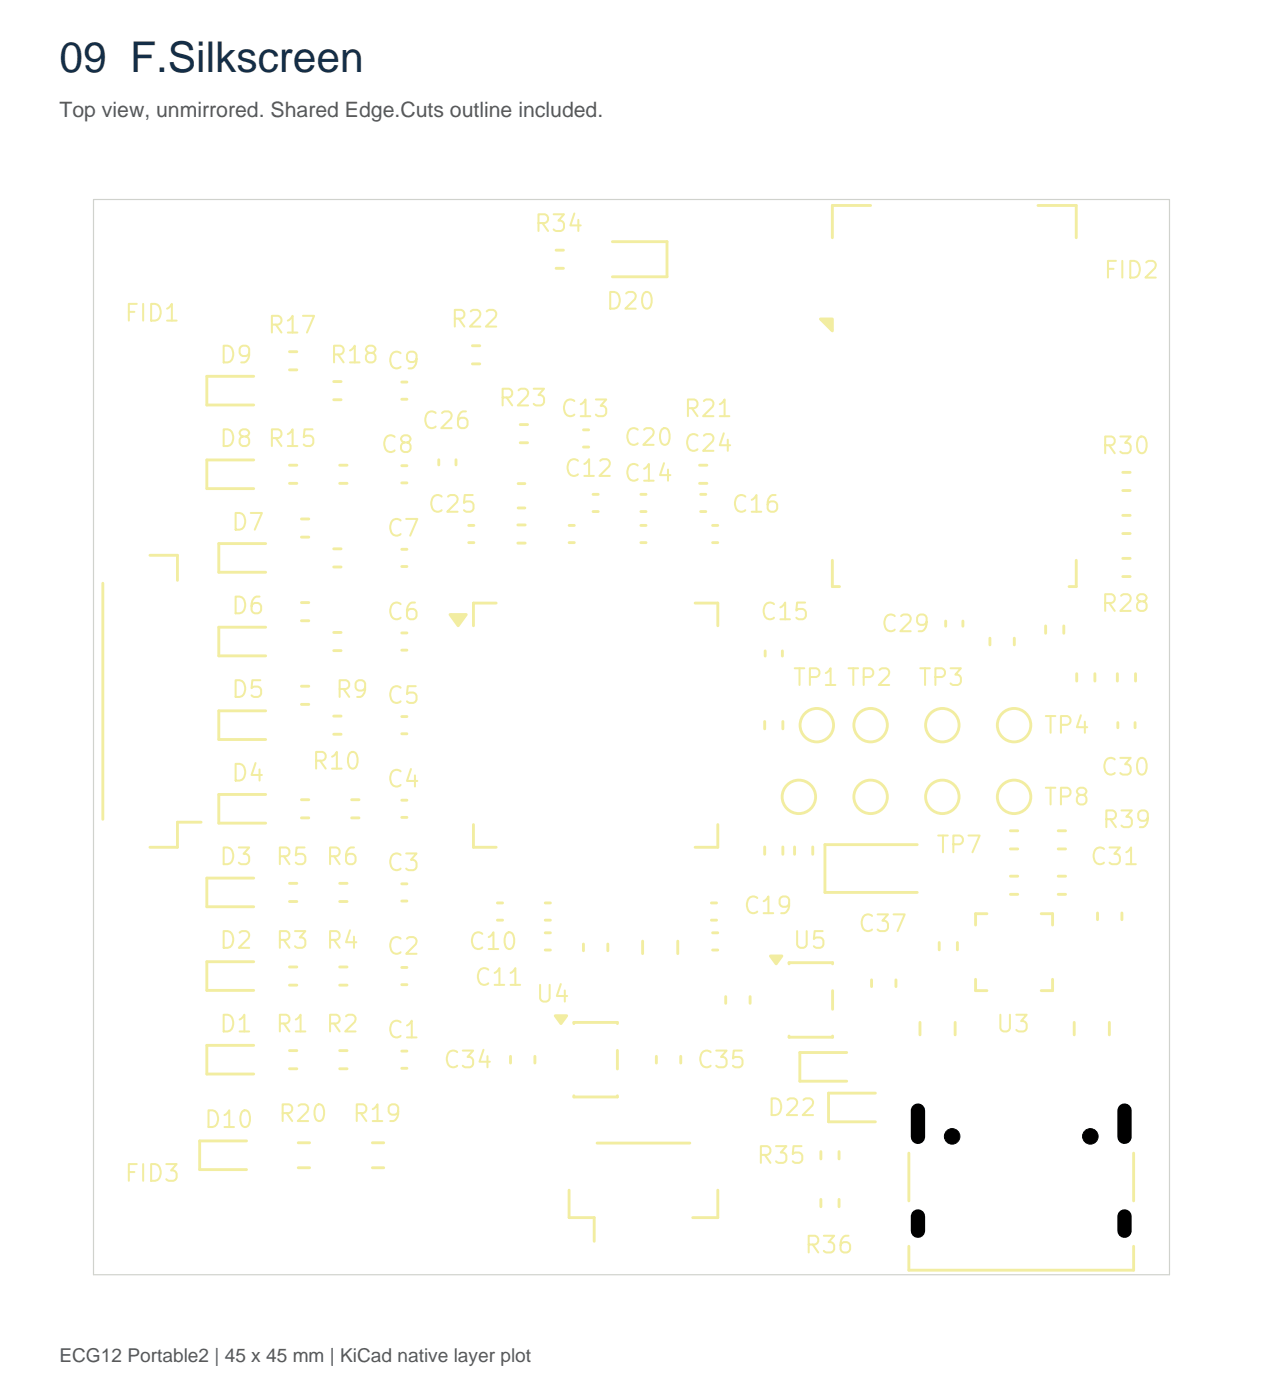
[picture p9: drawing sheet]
<svg xmlns="http://www.w3.org/2000/svg" width="210mm" height="233mm" viewBox="0 0 210 233" stroke-linecap="round" stroke-linejoin="round" font-family="sans-serif">
<g fill="none" stroke="#f2eda1" stroke-width=".48">
<path d="M144.7 34.2h-6.4v5.3M172.5 34.2h6.4v5.3M48.1 58.5h1.2M78.5 57.5h1.2M92.4 41.6h1.2M92.4 44.6h1.2M101.8 40.2h9.1v5.8h-9.1M42.2 62.6h-7.8v4.8h7.8M42.2 76.5h-7.8v4.8h7.8M48.1 77.4h1.2M48.1 61.5h1.2M55.5 63.5h1.2"/>
<path d="M55.5 66.5h1.2M56.5 77.4h1.2M66.8 77.4h.8M66.8 63.5h.8M66.8 66.4h.8M72.9 76.5v.8M75.8 76.5v.8M78.5 60.5h1.2M86.5 70.6h1.2M86.5 73.6h1.2M97 71.5h.8M97 74.3h.8"/>
<path d="M116.3 77.4h1.2M186.6 78.6h1.2M17.1 97v39.3M24.9 92.3h4.6v4.2M44.2 90.4h-7.8v4.8h7.8M48.1 80.4h1.2M50.1 86.3h1.2M50.1 89.3h1.2M55.5 91.3h1.2M55.5 94.3h1.2M56.5 80.4h1.2M66.8 91.4h.8"/>
<path d="M66.8 94.2h.8M66.8 80.3h.8M77.9 87.4h.9M77.9 90.2h.9M86.1 87.3h1.2M86.1 90.3h1.2M86.1 80.4h1.1M86.1 84.5h1.1M94.6 87.4h.8M94.6 90.2h.8M98.6 82.2h.8M98.6 85.1h.8"/>
<path d="M106.5 87.4h.9M106.5 90.2h.9M106.5 82.2h.9M106.5 85.1h.9M116.3 80.4h1.2M116.4 82.2h.9M116.4 85.1h.9M118.4 87.4h.9M118.4 90.2h.9M138.3 93.2v4.4h1.2M178.9 93.2v4.4h-1.2M186.6 85.7h1.2"/>
<path d="M186.6 88.7h1.2M186.6 92.9h1.2M186.6 95.9h1.2M186.6 81.6h1.2M44.2 104.3h-7.8v4.8h7.8M44.2 118.2h-7.8v4.8h7.8M50.1 114.1h1.2M50.1 117.1h1.2M50.1 100.2h1.2M50.1 103.2h1.2M55.5 105.2h1.2M55.5 108.2h1.2"/>
<path d="M55.5 119.1h1.2M66.8 105.3h.8M66.8 108.1h.8M66.8 119.2h.8M82.5 100.3h-3.8v3.8M115.5 100.3h3.8v3.8M127.1 120v1.2M127.2 108.3v.8M130 108.3v.8M130.1 120v1.2M157.2 103.3v.8M160 103.3v.8"/>
<path d="M164.5 106.1v1.2M168.6 106.1v1.2M173.8 104.1v1.2M176.8 104.1v1.2M178.9 112v1.3M182 112v1.3M185.7 112v1.3M188.7 112v1.3M33.4 136.7h-3.9v4.2h-4.6M44.2 132.1h-7.8v4.8h7.8M50.1 133h1.2M50.1 136h1.2"/>
<path d="M55.5 122.1h1.2M58.4 133h1.3M58.4 136h1.3M66.8 133.1h.8M66.8 135.9h.8M66.8 122h.8M78.7 137.1v3.8h3.8M119.3 137.1v3.8h-3.8M167.9 138.2h1.2M175.9 138.2h1.2M185.8 120.2v.8M188.6 120.2v.8"/>
<path d="M42.2 146h-7.8v4.8h7.8M42.2 159.9h-7.8v4.8h7.8M48.1 146.9h1.2M48.1 149.9h1.2M56.5 146.9h1.2M56.5 149.9h1.2M66.8 147h.8M66.8 149.9h.8M82.7 150.2h.8M82.7 153h.8M90.6 150.2h.9M90.6 153h.9"/>
<path d="M90.6 155.1h.9M90.6 158h.9M97 157v1.1M101 157v1.1M106.8 156.5v2.1M112.6 156.5v2.1M118.2 150.2h.9M118.2 153h.9M118.4 155.1h.9M118.4 158h.9M127.1 140.9v1.2M130.1 140.9v1.2"/>
<path d="M132.1 140.9v1.2M135.1 140.9v1.2M152.4 140.5h-15.3v7.9h15.3M156.1 156.8v1.2M159.1 156.8v1.2M164 152h-1.9v1.8M167.9 145.7h1.2M167.9 148.7h1.2M167.9 141.2h1.2M173 152h1.9v1.8M175.9 145.7h1.2M175.9 148.7h1.2"/>
<path d="M175.9 141.2h1.2M182.4 151.8v1.2M186.5 151.8v1.2M42.2 173.9h-7.8v4.7h7.8M48.1 160.8h1.2M48.1 163.8h1.2M48.1 174.7h1.2M48.1 177.7h1.2M56.5 160.8h1.2M56.5 163.8h1.2M56.5 174.7h1.2M56.5 177.7h1.2"/>
<path d="M66.8 174.8h.8M66.8 177.7h.8M66.8 160.9h.8M66.8 163.8h.8M84.8 175.7v1.1M88.9 175.7v1.1M95.4 170.2v-.2h7.2v.2M102.6 174.7v3.1M109.1 175.7v1.1M113.1 175.7v1.1M120.6 165.7v1.2M124.7 165.7v1.2"/>
<path d="M131.1 160.3v-.2h7.3v.2M131.1 172.3v.2h7.3v-.2M138.4 164.8v3.1M140.7 175h-7.8v4.8h7.8M144.8 163v1.1M148.9 163v1.1M152.9 170v2.1M158.7 170v2.1M162.1 162.9v1.9h1.9M174.9 162.9v1.9h-1.9M178.5 170v2.1M184.4 170v2.1"/>
<path d="M41 189.7h-7.8v4.8h7.8M49.6 190.1h1.9M49.6 194.2h1.9M61.9 190.1h1.9M61.9 194.2h1.9M94.6 197.9v4.6h4.2v3.9M95.4 182.2v.2h7.2v-.2M99.2 190.1h15.4M119.3 197.9v4.6h-4.2M136.4 191.5v1.2M136.4 199.5v1.2M139.4 191.5v1.2"/>
<path d="M139.4 199.5v1.2M145.5 181.8h-7.8v4.8h7.8M151 191.8v7.9M188.4 191.8v7.9M151 207.3v3.9h37.4v-3.9"/>
<circle cx="132.8" cy="132.5" r="2.78"/>
<circle cx="135.7" cy="120.6" r="2.78"/>
<circle cx="144.7" cy="132.5" r="2.78"/>
<circle cx="144.7" cy="120.6" r="2.78"/>
<circle cx="156.6" cy="132.5" r="2.78"/>
<circle cx="156.6" cy="120.6" r="2.78"/>
<circle cx="168.5" cy="132.5" r="2.78"/>
<circle cx="168.5" cy="120.6" r="2.78"/>
</g>
<g fill="#f2eda1" stroke="#f2eda1" stroke-width=".48">
<path d="M136.3 53h2v2z"/>
<path d="M128 159h1.9l-.9 1.3z"/>
<path d="M74.8 102.2h2.7l-1.4 1.9z"/>
<path d="M92.3 168.9h1.9l-1 1.3z"/>
</g>
<path d="M15.5 33.2h178.9v178.8h-178.9z" fill="none" stroke="#d0d2cd" stroke-width=".2"/>
<g fill="#000" stroke="#000" stroke-width=".17">
<circle cx="158.2" cy="189" r="1.29"/>
<circle cx="181.2" cy="189" r="1.29"/>
</g>
<path d="M152.6 184.7v4.4M186.9 184.7v4.4M152.6 202.3v2.4M186.9 202.3v2.4" fill="none" stroke="#000" stroke-width="2.4"/>
<text font-size="7.1" fill="#142e47" x="9.9" y="12">09 F.Silkscreen</text>
<text font-size="3.5" fill="#595959" x="9.9" y="19.4">Top view, unmirrored. Shared Edge.Cuts outline included.</text>
<text font-size="3.2" fill="#595959" x="9.9" y="226.5">ECG12 Portable2 | 45 x 45 mm | KiCad native layer plot</text>
<g font-size="2.8" fill="#f2eda1">
<text x="88.6" y="39.3">R34</text>
<text x="183.2" y="47">FID2</text>
<text x="100.5" y="52.2">D20</text>
<text x="20.5" y="54.2">FID1</text>
<text x="44.2" y="56.1">R17</text>
<text x="74.6" y="55.2">R22</text>
<text x="36.2" y="61.1">D9</text>
<text x="54.6" y="61.1">R18</text>
<text x="64" y="62.1">C9</text>
<text x="82.6" y="68.3">R23</text>
<text x="92.9" y="70.1">C13</text>
<text x="113.4" y="70.1">R21</text>
<text x="36.2" y="75">D8</text>
<text x="44.2" y="75">R15</text>
<text x="63.1" y="76">C8</text>
<text x="69.9" y="72">C26</text>
<text x="103.5" y="74.8">C20</text>
<text x="113.4" y="75.8">C24</text>
<text x="182.7" y="76.2">R30</text>
<text x="93.5" y="80">C12</text>
<text x="103.5" y="80.8">C14</text>
<text x="38.2" y="88.9">D7</text>
<text x="64" y="89.9">C7</text>
<text x="70.9" y="86">C25</text>
<text x="121.3" y="86">C16</text>
<text x="38.2" y="102.8">D6</text>
<text x="64" y="103.8">C6</text>
<text x="126.1" y="103.8">C15</text>
<text x="146.2" y="105.8">C29</text>
<text x="182.7" y="102.4">R28</text>
<text x="38.2" y="116.7">D5</text>
<text x="55.5" y="116.7">R9</text>
<text x="64" y="117.7">C5</text>
<text x="131.5" y="114.8">TP1 TP2</text>
<text x="152.4" y="114.8">TP3</text>
<text x="173.3" y="122.7">TP4</text>
<text x="38.2" y="130.7">D4</text>
<text x="51.6" y="128.7">R10</text>
<text x="64" y="131.7">C4</text>
<text x="182.7" y="129.7">C30</text>
<text x="173.3" y="134.6">TP8</text>
<text x="155.4" y="142.6">TP7</text>
<text x="182.9" y="138.4">R39</text>
<text x="36.2" y="144.6">D3</text>
<text x="45.6" y="144.6">R5</text>
<text x="53.9" y="144.6">R6</text>
<text x="64" y="145.6">C3</text>
<text x="180.9" y="144.6">C31</text>
<text x="123.3" y="152.7">C19</text>
<text x="142.4" y="155.7">C37</text>
<text x="36.2" y="158.5">D2</text>
<text x="45.6" y="158.5">R3</text>
<text x="53.9" y="158.5">R4</text>
<text x="64" y="159.5">C2</text>
<text x="77.6" y="158.7">C10</text>
<text x="131.5" y="158.5">U5</text>
<text x="78.6" y="164.6">C11</text>
<text x="88.8" y="167.4">U4</text>
<text x="36.2" y="172.4">D1</text>
<text x="45.6" y="172.4">R1</text>
<text x="53.9" y="172.4">R2</text>
<text x="64" y="173.4">C1</text>
<text x="165.3" y="172.4">U3</text>
<text x="73.5" y="178.3">C34</text>
<text x="115.6" y="178.3">C35</text>
<text x="33.7" y="188.3">D10</text>
<text x="46" y="187.3">R20</text>
<text x="58.4" y="187.3">R19</text>
<text x="127.3" y="186.3">D22</text>
<text x="20.5" y="197.2">FID3</text>
<text x="125.5" y="194.2">R35</text>
<text x="133.5" y="209.1">R36</text>
</g>
</svg>
